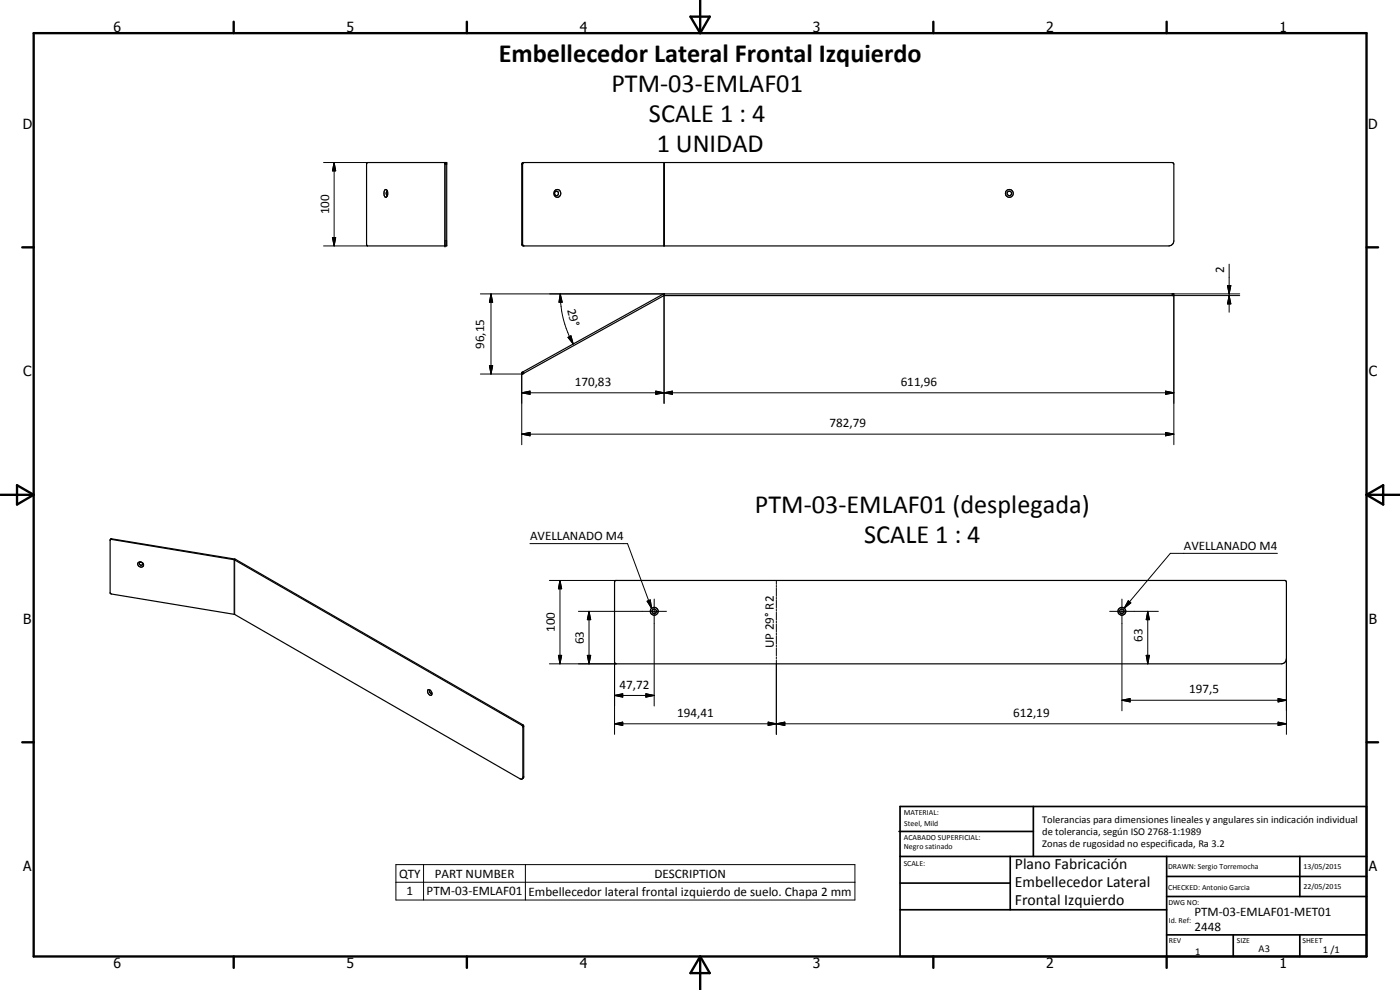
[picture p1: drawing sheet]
<svg xmlns="http://www.w3.org/2000/svg" width="420mm" height="297mm" viewBox="0 0 420 297" stroke-linecap="round" stroke-linejoin="round" font-family="sans-serif">
<g fill="none" stroke="#000" stroke-width=".35">
<path d="M110.2 48.8h23.9v25l-23.9-.1-.2-.3v-24.3zM115.6 56.9a1.16 1.16 0 0 1 .6 1.9 .5 .5 0 0 1-.6 .4 .5 .5 0 0 1-.3-.7v-1zM116.1 57.4a.84 .84 0 0 0 .2 1.3M116.2 57.4h.1M116.2 57.4h-.1M133.6 48.8v25M156.7 49l.3-.2h194.8l.5 .5v23l-.3 .8-.4 .4-.8 .3h-193.8l-.4-.5zM157.3 48.8l-.5 .5v24l.5 .5M156.6 111.8l42.7-23.6h153v.5h-153l-42.3 23.4-.2 .1zM156.9 112.2h.1M33.1 162l.3-.4 37.2 6.2 86.3 49.7 .3 .3v15.4l-.5 .5M33.2 161.9l37.1 6 86.3 49.7 .3 .5-.1 15.5-.4 .2-.3-.1-85.8-49.4-37-6.1-.2-.3z"/>
<path d="M184.6 174.2h201.1l.4 .5v23l-.3 .8-.4 .4-.9 .3h-199.6l-.5-.4v-24.3zM128.5 207a1.06 1.06 0 0 1 .9 .5 1.06 1.06 0 0 1 0 1.1 1.14 1.14 0 0 1-.9-1.6zM129.1 207.1l-.2 .1a.54 .54 0 0 0 .1 .6 .54 .54 0 0 0 .6 .1"/>
<circle cx="167" cy="58.1" r=".62"/>
<circle cx="167.3" cy="58.1" r="1.11"/>
<circle cx="302.9" cy="58" r="1.18"/>
<circle cx="302.9" cy="58" r=".67"/>
<circle cx="42.2" cy="169.3" r=".86"/>
<circle cx="42.3" cy="169.1" r=".51"/>
<circle cx="196.3" cy="183.4" r="1.19"/>
<circle cx="196.3" cy="183.4" r=".67"/>
<circle cx="336.7" cy="183.4" r=".68"/>
<circle cx="336.7" cy="183.4" r="1.17"/>
</g>
<g fill="none" stroke="#000" stroke-width=".3">
<path d="M97.1 48.8h13.2M100.3 48.8l.4 2.5h-.9zM100.3 48.8v25M133.5 48.8v25M133.6 49.3h.5M156.6 49.3h.2M199.2 48.8v25M199.4 48.8v25M97.1 73.8h13.2M99.8 71.3h.9l-.4 2.5zM133.6 72.3h.5M156.6 73.3h.2"/>
<path d="M368.9 79.2v14.5M144.2 88.2h55.2v.5M147.4 88.2l.5 2.5h-1zM147.4 88.2v24M168.1 88.2l.6 2.5h-.9zM168.1 88.2a30.6 30.6 0 0 0 3.9 15M198.9 88.3l.3 .4M199.3 88.7v32.3M352.3 88.7v44.7M368.4 85.7h1l-.5 2.5zM368.9 88.7l.5 2.5h-1zM372.1 88.2h-20.3v.5h20.3"/>
<path d="M144.2 112.2h12.6M146.9 109.7h1l-.5 2.5zM156.6 117.9l2.5-.6v1zM156.6 111.8v21.6M156.6 117.9h195.7M157 111.5l.3 .5M170.5 101.2l.9-.4 .6 2.4zM196.8 117.3l2.5 .6-2.5 .4zM199.3 117.9l2.5-.6v1zM349.8 117.3l2.5 .6-2.5 .4zM156.6 130.3l2.5-.5v1zM156.6 130.3h195.7"/>
<path d="M349.8 129.8l2.5 .5-2.5 .5zM33.5 161.7l-.1 .1M70.4 167.7l-.1 16.6M70.7 167.9l-.3 .1v16.4M159 163.1h29.3l7.3 19.4M164.9 174.2h20M168.1 174.2l.5 2.5h-1zM168.1 174.2v25M196.3 179.7v32.1M233 174.2v1.1M233 175.6v.6M233 176.5v2.4"/>
<path d="M233 179.2v.6M336.7 179.7v33.6M383.4 166h-32.2l-13.8 16.5M164.9 199.2h20M167.6 196.6h1l-.5 2.6zM173.6 183.4h26.4M176.3 196.6h1l-.5 2.6zM176.8 183.4l.5 2.5h-1zM176.8 183.4v15.8M184.4 198.7v21.6M194.2 180.4l.9-.4 .5 2.5zM233 180.1v2.4"/>
<path d="M233 182.8v.6M233 183.7v2.4M233 186.4v.5M233 187.2v2.5M233 189.9v.6M233 190.8v2.4M233 193.5v.6M233 194.4v2.4M233 197.1v.6M233 198v22.3M333 183.4h14.6M338.6 180.3l.8 .6-2 1.6z"/>
<path d="M344 196.6h1l-.5 2.6zM344.5 183.4l.5 2.5h-1zM344.5 183.4v15.8M386.1 197.7v22.6M156.9 217.5l-.3 .1M157.2 218l-.3 .1M184.4 217.2l2.5-.5v1zM184.4 208.7l2.5-.5v1zM184.4 217.2h201.7M184.4 208.7h11.9M193.8 208.2l2.5 .5-2.5 .5zM230.5 216.7l2.5 .5-2.5 .5z"/>
<path d="M233 217.2l2.5-.5v1zM336.7 210.1l2.5-.5v1zM336.7 210.1h49.4M383.6 216.7l2.5 .5-2.5 .5zM383.6 209.6l2.5 .5-2.5 .5zM157.2 233l-.3 .2M118.8 259.4h137.8v10.6h-137.8zM127.1 259.4v10.6M157.7 259.4v10.6M118.8 264.7h137.8"/>
</g>
<g fill="#000">
<circle cx="133.6" cy="48.8" r=".18"/>
<circle cx="133.6" cy="73.8" r=".18"/>
</g>
<g fill="none" stroke="#000" stroke-width=".71">
<path d="M10.1 9.9h400v277.1h-400zM70.1 6.5v3.4M140.1 6.5v3.4M207.2 5h5.8l-2.9 4.9zM210.1 0v9.9M280.1 6.5v3.4M350.1 6.5v3.4M6.7 74.2h3.4M410.1 74.2h3.5M.1 148.5h10M5.1 145.6l5 2.9-5 2.9zM410.1 148.5h10"/>
<path d="M410.1 148.5l5-2.9v5.8zM6.7 222.7h3.4M410.1 222.7h3.5M70.1 287v3.4M140.1 287v3.4M210.1 287v10M210.1 287l2.9 5h-5.8zM280.1 287v3.4M350.1 287v3.4"/>
</g>
<g fill="none" stroke="#000" stroke-width=".51">
<path d="M269.8 249.5h40.3M270.1 242h140v45h-140zM270.1 257h140M303.2 257v16M310.1 242v15M350.1 257v30M390.1 257v12M270.1 265h33.1M270.1 273h80M350.1 269h60M350.1 263h60M350.1 280.5h60"/>
<path d="M370.1 280.5v6.5M390.1 280.5v6.5"/>
</g>
<g fill="#000">
<path d="M100.3 48.8l.4 2.5h-.9zM99.8 71.3h.9l-.4 2.5zM147.4 88.2l.5 2.5h-1zM168.1 88.2l.6 2.5h-.9zM368.4 85.7h1l-.5 2.5zM368.9 88.7l.5 2.5h-1zM146.9 109.7h1l-.5 2.5zM156.6 117.9l2.5-.6v1zM170.5 101.2l.9-.4 .6 2.4zM196.8 117.3l2.5 .6-2.5 .4zM199.3 117.9l2.5-.6v1zM349.8 117.3l2.5 .6-2.5 .4z"/>
<path d="M156.6 130.3l2.5-.5v1zM349.8 129.8l2.5 .5-2.5 .5zM168.1 174.2l.5 2.5h-1zM167.6 196.6h1l-.5 2.6zM176.3 196.6h1l-.5 2.6zM176.8 183.4l.5 2.5h-1zM194.2 180.4l.9-.4 .5 2.5zM338.6 180.3l.8 .6-2 1.6zM344 196.6h1l-.5 2.6zM344.5 183.4l.5 2.5h-1zM184.4 217.2l2.5-.5v1zM184.4 208.7l2.5-.5v1z"/>
<path d="M193.8 208.2l2.5 .5-2.5 .5zM230.5 216.7l2.5 .5-2.5 .5zM233 217.2l2.5-.5v1zM336.7 210.1l2.5-.5v1zM383.6 216.7l2.5 .5-2.5 .5zM383.6 209.6l2.5 .5-2.5 .5z"/>
</g>
<g font-size="7.9">
<text x="149.7" y="18.6">Embellecedor Lateral Frontal Izquierdo</text>
<text x="183.5" y="27.6">PTM-03-EMLAF01</text>
<text x="194.8" y="36.5">SCALE 1 : 4</text>
<text x="197.1" y="45.6">1 UNIDAD</text>
<text x="226.6" y="154">PTM-03-EMLAF01 (desplegada)</text>
<text x="259.3" y="162.9">SCALE 1 : 4</text>
</g>
<g font-size="4.7">
<text x="304.6" y="260.8">Plano Fabricación</text>
<text x="304.6" y="266.2">Embellecedor Lateral</text>
<text x="304.6" y="271.6">Frontal Izquierdo</text>
</g>
<g font-size="4.2">
<text x="34" y="9.6">6</text>
<text x="104" y="9.6">5</text>
<text x="174" y="9.6">4</text>
<text x="244" y="9.6">3</text>
<text x="314" y="9.6">2</text>
<text x="384" y="9.6">1</text>
<text x="6.8" y="38.7">D</text>
<text x="410.6" y="38.7">D</text>
<text x="7" y="112.9">C</text>
<text x="410.8" y="112.9">C</text>
<text x="7" y="187.1">B</text>
<text x="410.8" y="187.1">B</text>
<text x="7" y="261.4">A</text>
<text x="410.8" y="261.4">A</text>
<text x="34" y="290.4">6</text>
<text x="104" y="290.4">5</text>
<text x="174" y="290.4">4</text>
<text x="244" y="290.4">3</text>
<text x="314" y="290.4">2</text>
<text x="384" y="290.4">1</text>
</g>
<g font-size="3.9">
<text x="98.8" y="64.3" transform="rotate(-90 98.8 64.3)">100</text>
<text x="367.4" y="82" transform="rotate(-90 367.4 82)">2</text>
<text x="170.2" y="93" transform="rotate(75 170.2 93)">29°</text>
<text x="145.3" y="104.7" transform="rotate(-90 145.3 104.7)">96,15</text>
<text x="172.5" y="115.8">170,83</text>
<text x="270.3" y="115.8">611,96</text>
<text x="249" y="128.2">782,79</text>
<text x="159.1" y="162.1">AVELLANADO M4</text>
<text x="355.3" y="165">AVELLANADO M4</text>
<text x="166.5" y="189.7" transform="rotate(-90 166.5 189.7)">100</text>
<text x="175.2" y="193.3" transform="rotate(-90 175.2 193.3)">63</text>
<text x="232.2" y="194.6" transform="rotate(-90 232.2 194.6)">UP 29° R2</text>
<text x="342.9" y="192.5" transform="rotate(-90 342.9 192.5)">63</text>
<text x="185.9" y="206.6">47,72</text>
<text x="356.9" y="208">197,5</text>
<text x="203.3" y="215.1">194,41</text>
<text x="304.1" y="215.1">612,19</text>
<text x="119.7" y="263.3">QTY</text>
<text x="130.5" y="263.3">PART NUMBER</text>
<text x="196.4" y="263.3">DESCRIPTION</text>
<text x="122" y="268.6">1</text>
<text x="128" y="268.6">PTM-03-EMLAF01</text>
<text x="158.6" y="268.7">Embellecedor lateral frontal izquierdo de suelo. Chapa 2 mm</text>
<text x="358.5" y="275">PTM-03-EMLAF01-MET01</text>
<text x="358.5" y="279.4">2448</text>
</g>
<g font-size="3.1">
<text x="312.7" y="246.8">Tolerancias para dimensiones lineales y angulares sin indicación individual</text>
<text x="312.7" y="250.4">de tolerancia, según ISO 2768-1:1989</text>
<text x="312.7" y="254">Zonas de rugosidad no especificada, Ra 3.2</text>
<text x="358.7" y="286.5">1</text>
<text x="377.7" y="285.6">A3</text>
<text x="397" y="285.9">1 /1</text>
</g>
<g font-size="2.4">
<text x="271.2" y="244.4">MATERIAL:</text>
<text x="271.3" y="252">ACABADO SUPERFICIAL:</text>
<text x="271.4" y="247.9">Steel, Mild</text>
<text x="271.3" y="254.6">Negro satinado</text>
<text x="271.2" y="259.7">SCALE:</text>
<text x="350.6" y="260.8">DRAWN: Sergio Torremocha</text>
<text x="391.2" y="260.6">13/05/2015</text>
<text x="350.6" y="267">CHECKED: Antonio Garcia</text>
<text x="391.2" y="266.7">22/05/2015</text>
<text x="350.6" y="271.4">DWG NO:</text>
<text x="350.8" y="276.9">Id. Ref:</text>
<text x="350.8" y="282.8">REV</text>
<text x="371.2" y="282.9">SIZE</text>
<text x="390.9" y="282.9">SHEET</text>
</g>
</svg>
